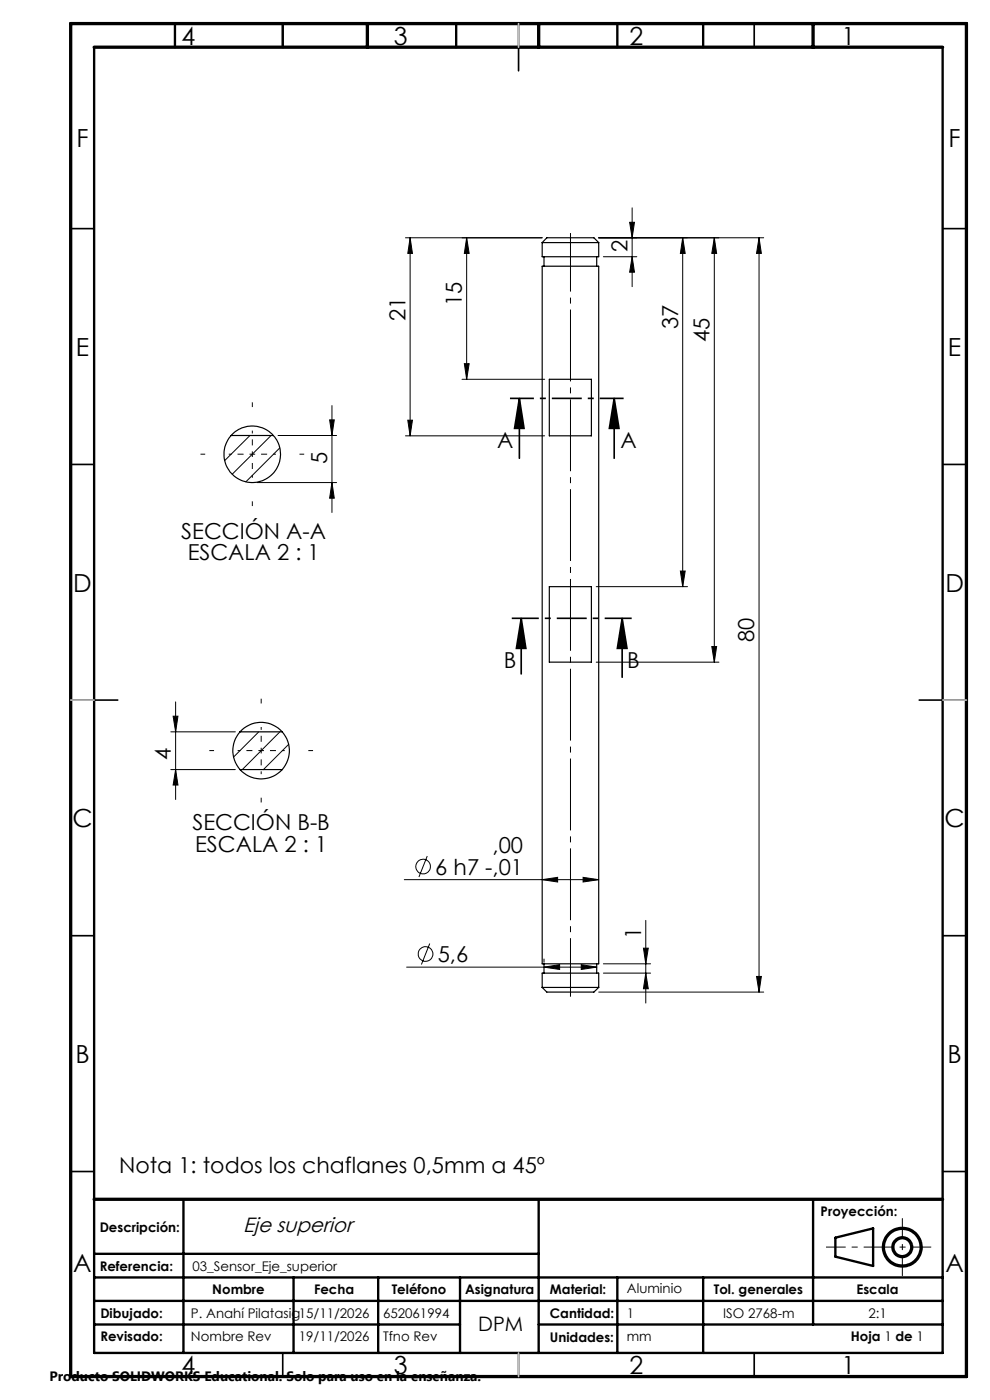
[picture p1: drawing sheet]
<svg xmlns="http://www.w3.org/2000/svg" width="210mm" height="297mm" viewBox="0 0 210 297" stroke-linecap="round" stroke-linejoin="round" font-family="sans-serif">
<g fill="none" stroke="#000" stroke-width=".25">
<path d="M115 56.5h12v148h-12zM115 51.5v3h12v-3M115 51.5h12M115 51.5l1-1.1h10l1 1.1M115.4 54.5v2M126.6 54.5v2M49 92.4a6 6 0 0 0 .3 8.3 6 6 0 0 0 8.4 0 6 6 0 0 0 .3-8.3M49 92.4a6 6 0 0 1 9 0M49 92.4h9M116.5 80.5h8.9v12h-8.9zM116.5 124.5h8.9v16h-8.9zM50.9 155.3a6 6 0 0 0 0 8"/>
<path d="M50.9 155.3a6 6 0 0 1 9 0M50.9 155.3h9M59.9 155.3a6 6 0 0 1 0 8M50.9 163.3a6.1 6.1 0 0 0 9 0M50.9 163.3h9M115 209.5v-3.1h12v3.1M115 209.5h12M115 209.5l1 1h10l1-1M115.4 204.5v1.9M126.6 204.5v1.9"/>
</g>
<g fill="none" stroke="#000" stroke-width=".21">
<path d="M86 50.4h29M87 50.4l.5 3.4h-1zM87 50.4v42.1M99 50.4l.5 3.4h-1zM99 50.4v30.1M127 50.4h35M128 54.5h7.1M133.6 47.2h1l-.5 3.2zM134.1 54.5l.5 3.2h-1zM134.1 44.1v16.7M144.8 50.4l.5 3.4h-1zM144.8 50.4v74.1"/>
<path d="M151.5 50.4l.5 3.4h-1zM151.5 50.4v90.1M161 50.4l.5 3.4h-1zM161 50.4v160.1M98.5 77.1h1l-.5 3.4zM53 92.4l-5.3 5.3M57.5 92.4l-8.3 8.2M59 92.4h12.4M59.3 95l-7.2 7.2M69.9 89.1h1l-.5 3.3zM70.4 86v22.7M86 92.5h29.5"/>
<path d="M86.5 89.1h1l-.5 3.4zM98 80.5h17.5M54.5 102.4h16.9M70.4 102.4l.5 3.3h-1zM126.5 124.5h19.3M144.3 121.1h1l-.5 3.4zM151 137.2h1l-.5 3.3zM36.2 155.3h13.7M36.7 151.9h1l-.4 3.4zM37.3 148.9v20.7M54.9 155.3l-5.4 5.3M59.4 155.3l-8 8"/>
<path d="M61.2 157.9l-5.3 5.4M126.5 140.5h26M36.2 163.3h13.7M37.3 163.3l.4 3.2h-1zM85.8 186.6h41.2M90.6 181.6l-1.7 4.5M115 186.6l3.3-.5v1zM123.7 186.1l3.3 .5-3.3 .5zM137 195.3v17.5M86.3 205.2h40.3M91.2 200.2l-1.8 4.4M115.4 205.2l3.3-.6v1.1z"/>
<path d="M115.4 203.4v.7M123.3 204.6l3.3 .6-3.3 .5zM127 210.5h35M128 204.5h10M128 206.4h10M136.5 201.2h1l-.5 3.3zM137 206.4l.5 3.4h-1zM160.5 207.1h1l-.5 3.4z"/>
<circle cx="89.7" cy="183.8" r="1.56"/>
<circle cx="90.3" cy="202.4" r="1.55"/>
</g>
<g fill="none" stroke="#000" stroke-width=".7" stroke-linecap="butt">
<circle cx="191.4" cy="264.6" r="4"/>
<circle cx="191.4" cy="264.6" r="2"/>
</g>
<path d="M197.5 264.6h-22.3" fill="none" stroke="#000" stroke-width=".21" stroke-dasharray="6.3 1.3 1.3 1.3" stroke-dashoffset="2.2" stroke-linecap="butt"/>
<path d="M191.4 258.4v12.3" fill="none" stroke="#000" stroke-width=".21" stroke-dasharray="6.3 1.3 1.3 1.3" stroke-dashoffset="2.1" stroke-linecap="butt"/>
<g fill="none" stroke="#000" stroke-width=".35">
<path d="M60 5v5M110 5v10M160 5v5M15 48.5h5M200 48.5h5M15 98.5h5M110.2 84.5l1 6.4h-2.1zM110.2 84.5v12.7M130.3 84.5l1 6.4h-2zM130.3 84.5v12.7M200 98.5h5M110.6 131.2l.9 6.3h-2z"/>
<path d="M110.6 131.2v11.8M132 131.2l1 6.3h-2zM132 131.2v12.5M15 148.5h10M195 148.5h10M15 198.5h5M200 198.5h5M15 248.5h5M200 248.5h5M60 287v5M110 287v5M160 287v5"/>
</g>
<g fill="none" stroke="#000" stroke-width=".5">
<path d="M20 10v277h180v-277M37.1 5v5M60 5v5M96.8 5v5M131 5v5M149.2 5v5M38.9 254.4v32.6M114.3 254.4v32.6M172.5 254.4v26.6M20 266h94.3M20 271h180M20 276h180"/>
<path d="M62.3 271v16M80.2 271v16M97.6 271v16M131 271v16M149.2 271v16M177.2 262.6l8-2v8l-8-2zM20 281h77.6M114.3 281h85.7"/>
</g>
<path d="M15 5h190v287h-190zM20 10h180M77.9 5v5M114.3 5v5M172.5 5v5M20 254.4h180" fill="none" stroke="#000" stroke-width=".7"/>
<path d="M110 5v5M15 148.5h5M200 148.5h5M110 287v5" fill="none" stroke="#c0c0c0" stroke-width=".35"/>
<g fill="#000">
<path d="M87 50.4l.5 3.4h-1zM99 50.4l.5 3.4h-1zM133.6 47.2h1l-.5 3.2zM134.1 54.5l.5 3.2h-1zM144.8 50.4l.5 3.4h-1zM151.5 50.4l.5 3.4h-1zM161 50.4l.5 3.4h-1zM69.9 89.1h1l-.5 3.3zM86.5 89.1h1l-.5 3.4zM98.5 77.1h1l-.5 3.4zM110.2 84.5l1 6.4h-2.1zM130.3 84.5l1 6.4h-2z"/>
<path d="M70.4 102.4l.5 3.3h-1zM110.6 131.2l.9 6.3h-2zM132 131.2l1 6.3h-2zM144.3 121.1h1l-.5 3.4zM36.7 151.9h1l-.4 3.4zM151 137.2h1l-.5 3.3zM37.3 163.3l.4 3.2h-1zM115 186.6l3.3-.5v1zM123.7 186.1l3.3 .5-3.3 .5zM115.4 205.2l3.3-.6v1.1zM123.3 204.6l3.3 .6-3.3 .5zM136.5 201.2h1l-.5 3.3z"/>
<path d="M137 206.4l.5 3.4h-1zM160.5 207.1h1l-.5 3.4z"/>
</g>
<path d="M134 131.2h-25.4" fill="none" stroke="#000" stroke-width=".35" stroke-dasharray="6.3 1.3 1.3 1.3" stroke-dashoffset=".6" stroke-linecap="butt"/>
<path d="M121 49.4v162" fill="none" stroke="#000" stroke-width=".21" stroke-dasharray="15.2 1.3 1.3 1.3" stroke-dashoffset="2.8" stroke-linecap="butt"/>
<path d="M132.3 84.5h-24.1" fill="none" stroke="#000" stroke-width=".35" stroke-dasharray="6.3 1.3 1.3 1.3" stroke-dashoffset="1.3" stroke-linecap="butt"/>
<path d="M53.5 96.4v-5M53.5 96.4h-5M53.5 96.4v5M53.5 96.4h5M55.4 159.2v-5M55.4 159.2h-5M55.4 159.2v5M55.4 159.2h5" fill="none" stroke="#000" stroke-width=".21" stroke-dasharray="15.2 1.3 1.3 1.3" stroke-dashoffset="14.6" stroke-linecap="butt"/>
<path d="M43.5 96.4h-1M53.5 86.4v-1M63.5 96.4h1M53.5 106.4v1M45.4 159.2h-1M55.4 149.2v-1M65.4 159.2h1M55.4 169.2v1" fill="none" stroke="#000" stroke-width=".21" stroke-dasharray="15.2 1.3 1.3 1.3" stroke-linecap="butt"/>
<g font-size="5.3">
<text x="38.5" y="9.5">4</text>
<text x="83.5" y="9.5">3</text>
<text x="133.5" y="9.5">2</text>
<text x="178.5" y="9.5">1</text>
<text x="16.2" y="31.3">F</text>
<text x="201.2" y="31.3">F</text>
<text x="16.1" y="75.5">E</text>
<text x="201.1" y="75.5">E</text>
<text x="15.5" y="125.5">D</text>
<text x="200.5" y="125.5">D</text>
<text x="15.4" y="175.5">C</text>
<text x="200.4" y="175.5">C</text>
<text x="16" y="225.5">B</text>
<text x="201" y="225.5">B</text>
<text x="15.5" y="269.8">A</text>
<text x="200.5" y="269.8">A</text>
<text x="38.5" y="291.5">4</text>
<text x="83.5" y="291.5">3</text>
<text x="133.5" y="291.5">2</text>
<text x="178.5" y="291.5">1</text>
</g>
<g font-size="4.7">
<text x="133.1" y="53.5" transform="rotate(-90 133.1 53.5)">2</text>
<text x="98" y="64.9" transform="rotate(-90 98 64.9)">15</text>
<text x="86" y="68.1" transform="rotate(-90 86 68.1)">21</text>
<text x="143.8" y="69.8" transform="rotate(-90 143.8 69.8)">37</text>
<text x="150.5" y="72.5" transform="rotate(-90 150.5 72.5)">45</text>
<text x="105.5" y="95.1">A</text>
<text x="131.6" y="95.1">A</text>
<text x="69.4" y="98.4" transform="rotate(-90 69.4 98.4)">5</text>
<text x="38.5" y="114.3">SECCIÓN A-A</text>
<text x="39.8" y="118.8">ESCALA 2 : 1</text>
<text x="160" y="136.2" transform="rotate(-90 160 136.2)">80</text>
<text x="106.8" y="141.8">B</text>
<text x="133.1" y="141.8">B</text>
<text x="36.2" y="161.2" transform="rotate(-90 36.2 161.2)">4</text>
<text x="40.8" y="176.1">SECCIÓN B-B</text>
<text x="41.4" y="180.7">ESCALA 2 : 1</text>
<text x="92.3" y="185.5">6 h7 -,01</text>
<text x="104.5" y="181.1">,00</text>
<text x="136" y="199.1" transform="rotate(-90 136 199.1)">1</text>
<text x="92.9" y="204.1">5,6</text>
<text x="25.3" y="248.7">Nota 1: todos los chaflanes 0,5mm a 45º</text>
</g>
<text font-size="4.4" x="51.6" y="261.3">Eje superior</text>
<text font-size="4.2" x="101.4" y="282.3">DPM</text>
<text font-size="2.9" x="10.5" y="292.9">Producto SOLIDWORKS Educational. Solo para uso en la enseñanza.</text>
<g font-size="2.8">
<text x="21.1" y="261.3">Descripción:</text>
<text x="174.1" y="258">Proyección:</text>
<text x="21.1" y="269.7">Referencia:</text>
<text x="40.8" y="269.7">03_Sensor_Eje_superior</text>
<text x="45" y="274.5">Nombre</text>
<text x="66.6" y="274.5">Fecha</text>
<text x="83.1" y="274.5">Teléfono</text>
<text x="98.6" y="274.5">Asignatura</text>
<text x="116.7" y="274.5">Material:</text>
<text x="133" y="274.4">Aluminio</text>
<text x="151.4" y="274.5">Tol. generales</text>
<text x="181.7" y="274.5">Escala</text>
<text x="21.3" y="279.7">Dibujado:</text>
<text x="40.5" y="279.7">P. Anahí Pilatasig15/11/2026</text>
<text x="81.3" y="279.7">652061994</text>
<text x="116.7" y="279.7">Cantidad:</text>
<text x="133" y="279.6">1</text>
<text x="153.4" y="279.7">ISO 2768-m</text>
<text x="184.2" y="279.7">2:1</text>
<text x="21.3" y="284.6">Revisado:</text>
<text x="40.5" y="284.6">Nombre Rev</text>
<text x="63.4" y="284.6">19/11/2026</text>
<text x="81.3" y="284.6">Tfno Rev</text>
<text x="116.7" y="284.6">Unidades:</text>
<text x="133" y="284.5">mm</text>
<text x="180.5" y="284.5">Hoja 1 de 1</text>
</g>
</svg>
